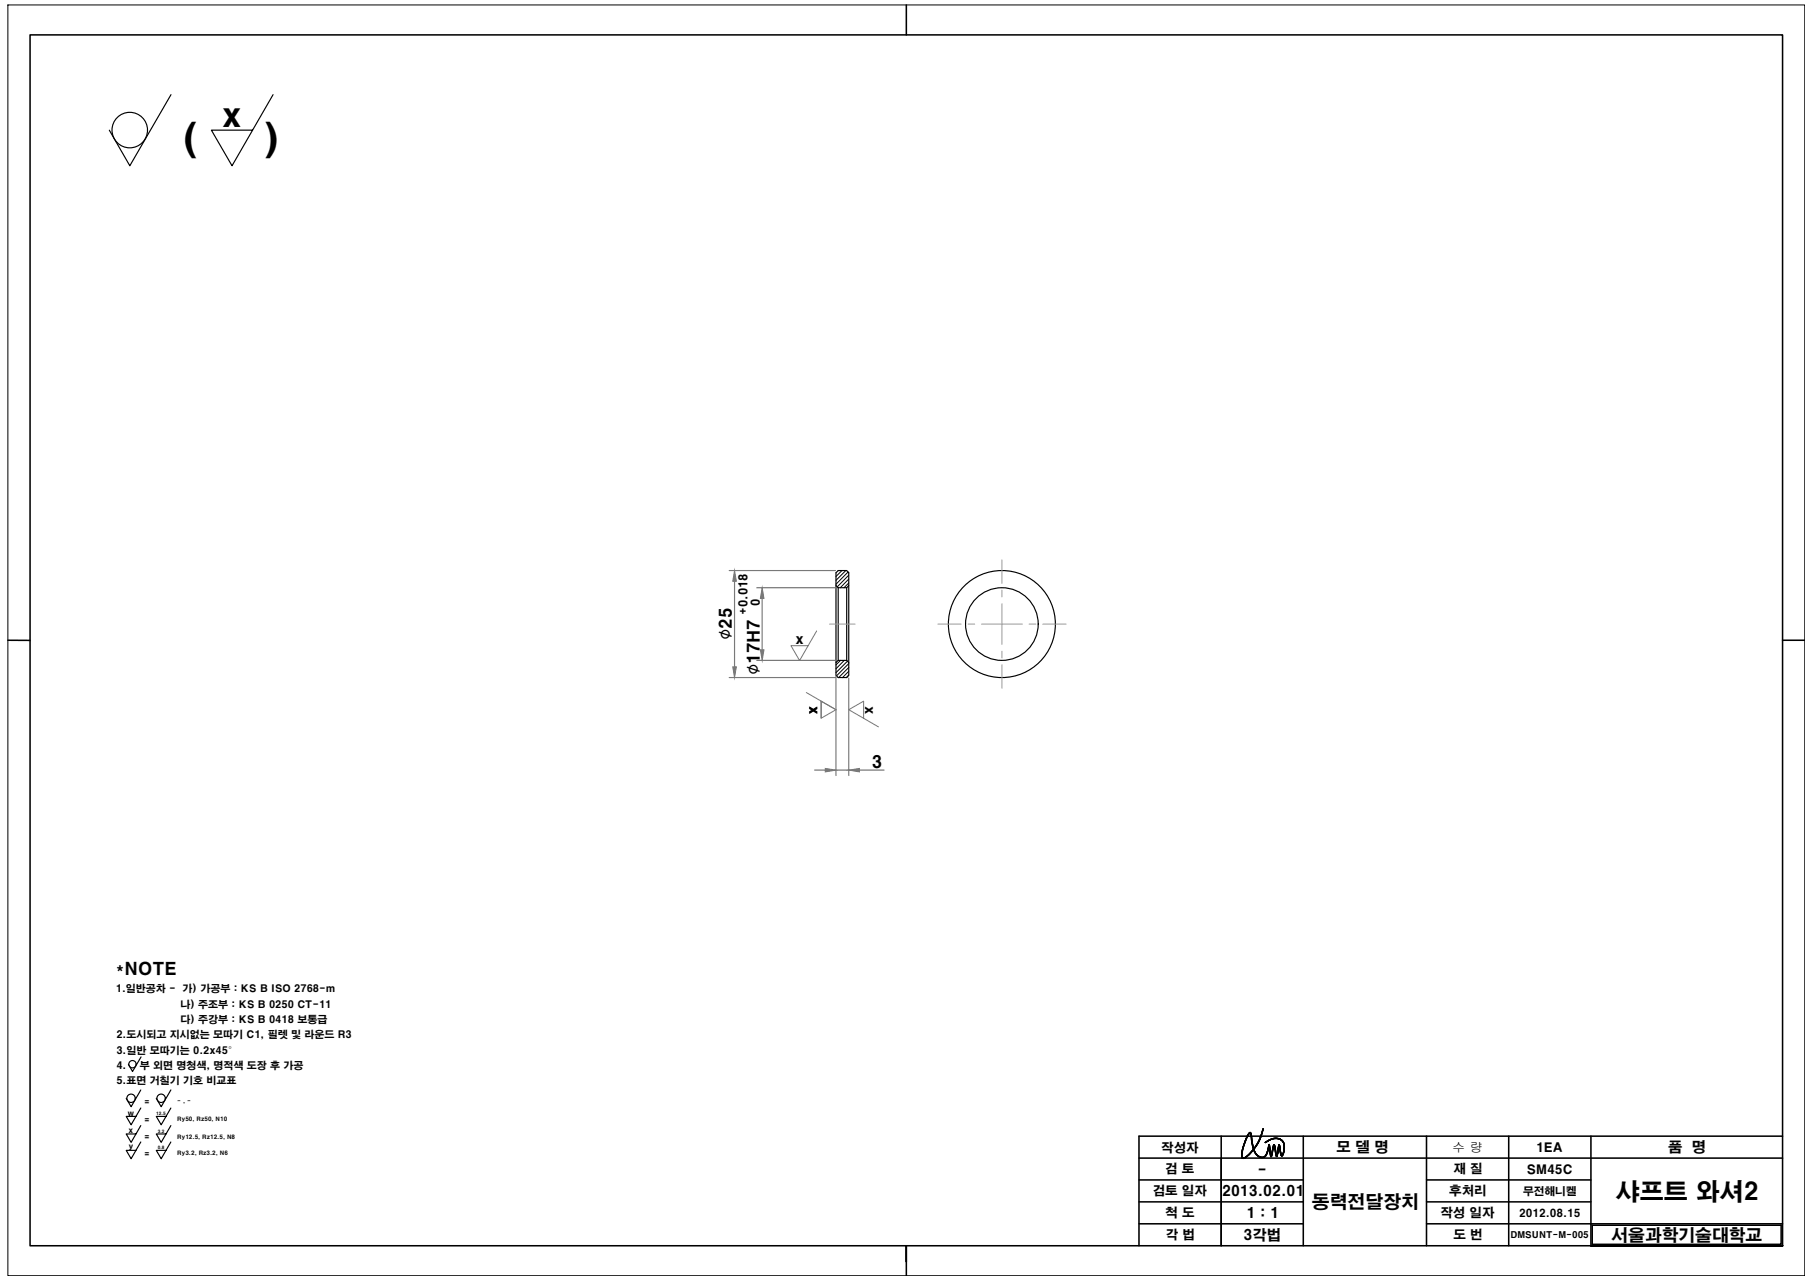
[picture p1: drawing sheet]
<svg xmlns="http://www.w3.org/2000/svg" width="297mm" height="210mm" viewBox="0 0 297 210" stroke-linecap="round" stroke-linejoin="round" font-family="sans-serif">
<!-- layer: tm -->
<g fill="none" stroke="#000" stroke-width=".16">
<path d="M138.1 93.6l-1 .9M138.7 93.6l-1.6 1.6M139.1 93.8l-2 2M139.2 94.3l-1.9 1.9M139.2 95l-1.4 1.4M139.2 95.6l-.8 .8M137.9 108.3l-.8 .7M138.5 108.3l-1.4 1.4M139 108.4l-1.9 1.9M139.2 108.8l-2 2M139.2 109.5l-1.6 1.6M139.2 110.1l-1 1"/>
<path d="M139.2 110.7l-.4 .4"/>
</g>
<g fill="none" stroke="#000" stroke-width=".19">
<path d="M28 15.5l-6.7 11.7-3.4-5.9M44.8 15.5l-6.7 11.7-3.4-5.9h6.7M137.1 96l.4 .4h1.4M137.1 93.9l.4-.3h1.4l.3 .3v16.9l-.3 .3h-1.4l-.4-.3zM137.5 96.4v11.9l-.4 .4M139.2 96l-.3 .4v11.9M137.5 108.3h1.4M138.9 108.3l.3 .4M23.1 178.7l-1.6 2.8-.8-1.4M23.1 173.3l-1.4 2.4-.6-1.2M28 178.7l-1.6 2.8-.8-1.4M23.1 181.7l-1.6 2.8-.8-1.4h1.6"/>
<path d="M23.1 184.6l-1.6 2.7-.8-1.3h1.6M23.1 187.3l-1.6 2.7-.8-1.4h1.6M28 181.7l-1.6 2.8-.8-1.4h1.6M28 184.6l-1.6 2.7-.8-1.3h1.6M28 187.3l-1.6 2.7-.8-1.4h1.6M204.9 185.9h.2l.5 2.6-.8 .8-.7 .6a.25 .25 0 0 1-.3 0 .25 .25 0 0 1-.1-.3 9.1 9.1 0 0 1 1.2-3.7zM205 185.8l.1 .1 .5 2.6-.8 .8-.7 .6a.28 .28 0 0 1-.3 0 .28 .28 0 0 1-.1-.3 8.7 8.7 0 0 1 1.2-3.7zM205.6 188.4l-.4-2.4-.2-.3a2.59 2.59 0 0 0-.8 1.6l-.6 2 .2 .6h.3l.5-.3 1-1.1M207.5 187.4a2.08 2.08 0 0 1 2.9-.2 2.28 2.28 0 0 1-.2 2.4l-.1-.3-.3-1.6-.4 1.9-.4-1.9-.5 2-.3-2-.1 .2a2.4 2.4 0 0 1-.8 1.8 1.4 1.4 0 0 1-1.7-1.2l-.4-2.6-.2-.2a7.5 7.5 0 0 0-1.3 4.1l.2 .2 .1-.1a7.3 7.3 0 0 0 3.2-4.8l-.7 2.1-.9 1.3a1.41 1.41 0 0 0 1.8 1.2 3.9 3.9 0 0 0 .7-2l.4 1.9 .5-1.9a2.59 2.59 0 0 1 .3 1.6l.1 .3 .4-1.9 .3 1.5 .1 .3a2.22 2.22 0 0 0 0-2.5 2.15 2.15 0 0 0-2.7 .4M207.5 187.3a2.17 2.17 0 0 1 2.8-.3 2.15 2.15 0 0 1-.1 2.6l-.4-1.8-.4 1.8a1.57 1.57 0 0 1-.3-1.3l-.1-.6-.4 1.9-.2 .1-.2-2-.1 .2a2.62 2.62 0 0 1-.8 1.9 1.46 1.46 0 0 1-1.7-1.3l-1.3 1.3-.4 .2-.2-.1a6.9 6.9 0 0 1 1.2-4.1l.1-.1 .2 .1 .4 2.6 .9-1.3 .6-2-.7 2-.8 1.3M207.5 187.4a2.29 2.29 0 0 1 2.7-.4 2.24 2.24 0 0 1 0 2.6 2.52 2.52 0 0 1-.3-1.7l-.1-.2-.4 1.9M207.5 187.3a2.31 2.31 0 0 1 2.6-.4 1.96 1.96 0 0 1 .4 2.4l-.2 .3-.2-.1-.3-1.7-.4 1.8"/>
<path d="M209.8 187.8l-.3 1.8-.1 .1-.1-.1-.3-1.8-.5 1.9-.2-.4-.1-1.5a2.15 2.15 0 0 1-1 2 1.56 1.56 0 0 1-1.6-1.2"/>
<circle cx="21.3" cy="21.3" r="2.91"/>
<circle cx="164.3" cy="102.3" r="8.8"/>
<circle cx="164.3" cy="102.3" r="6"/>
<circle cx="21.7" cy="174.5" r=".6"/>
<circle cx="21.5" cy="180.1" r=".69"/>
<circle cx="26.4" cy="180.1" r=".69"/>
</g>
<path d="M119.6 93.6h17.4M120.5 95.3v14.1M124.1 96.4h12.9M125 98.1v8.5M119.6 111.1h17.4M124.1 108.3h12.9M137.1 110.9v16.3M139.2 111.2v16M133.6 126.3h1.8M137.1 126.3h2.1M141 126.3h4" fill="none" stroke="#767676" stroke-width=".19"/>
<g fill="#767676" stroke="#767676" stroke-width=".16">
<path d="M125 96.4l.3 1.7h-.6z"/>
<path d="M124.7 106.6h.6l-.3 1.7z"/>
<path d="M120.5 93.6l.3 1.7h-.6z"/>
<path d="M120.2 109.4h.6l-.3 1.7z"/>
<path d="M135.4 126l1.7 .3-1.7 .3z"/>
<path d="M139.2 126.3l1.8-.3v.6z"/>
</g>
<!-- layer: 0 -->
<g fill="none" stroke="#000" stroke-width=".25">
<path d="M4.9 5.7h287.5v198.6h-287.5zM148.7 .8v4.9M1.3 105h3.6M292.4 105h3.6M186.8 197.1h27M186.8 193.5h27M186.8 189.9h105.6M200.3 186.3v18M213.8 186.3v18M234 197.1h26.9M234 193.5h26.9M234 186.3v18"/>
<path d="M247.5 186.3v18M260.9 186.3v18h31.5M292.4 186.3h-105.6v18M148.7 206.9v-2.6v4.9M186.8 200.7h27M234 200.7h58.4M261.2 200.9h30.9v3.2h-30.9z"/>
</g>
<path d="M164.3 91.8v3.9M164.3 96.8v1.1M164.3 99v6.7M136.1 102.3h4.2M153.8 102.3h3.8M158.8 102.3h1.1M161 102.3h6.7M164.3 106.8v1.1M164.3 109v3.9M168.8 102.3h1.1M171 102.3h3.9" fill="none" stroke="#989898" stroke-width=".16"/>
<path d="M132.2 113.6l4.9 2.8-2.4 1.4v-2.8M133.9 103.5l-2.8 4.8-1.4-2.4h2.8M137.1 116.4l-2.4-1.4v2.8M141.6 117.8v-2.8l-2.4 1.4 4.9 2.8" fill="none" stroke="#767676" stroke-width=".16"/>
<path d="M1.3 .8h294.7v208.4h-294.7z" fill="none" stroke="#000" stroke-width=".16"/>
<g font-size="6.4">
<text x="29.7" y="25.4">(</text>
<text x="43.3" y="25.4">)</text>
</g>
<text font-size="5.3" x="36.4" y="20.8">x</text>
<text font-size="3.9" x="265" y="196.7">샤프트 와셔2</text>
<g font-size="3.3">
<text x="120" y="105" transform="rotate(-90 120 105)">∅</text>
<text x="124.6" y="110.8" transform="rotate(-90 124.6 110.8)">∅</text>
</g>
<text font-size="2.9" x="215.2" y="198.1">동력전달장치</text>
<text font-size="2.8" x="18.9" y="159.9">*NOTE</text>
<g font-size="2.7">
<text x="120" y="103.1" transform="rotate(-90 120 103.1)">25</text>
<text x="124.6" y="108.9" transform="rotate(-90 124.6 108.9)">17H7</text>
<text x="143" y="125.9">3</text>
<text x="264.3" y="203.5">서울과학기술대학교</text>
</g>
<g font-size="2.3">
<text x="219.2" y="188.9">모 델 명</text>
<text x="273.6" y="188.9">품 명</text>
<text x="200.4" y="196.2">2013.02.01</text>
<text x="206.2" y="192.6">-</text>
<text x="204" y="203.3">3각법</text>
<text x="204.4" y="199.8">1 : 1</text>
</g>
<g font-size="2.2">
<text x="130.5" y="105.6">x</text>
<text x="132.8" y="115.7" transform="rotate(90 132.8 115.7)">x</text>
<text x="141.9" y="115.7" transform="rotate(90 141.9 115.7)">x</text>
</g>
<g font-size="2.1">
<text x="190.5" y="188.8">작성자</text>
<text x="238.2" y="188.9">수 량</text>
<text x="251.9" y="188.9">1EA</text>
<text x="189.1" y="196">검토 일자</text>
<text x="191.1" y="192.4">검 토</text>
<text x="237.7" y="196">후처리</text>
<text x="238.4" y="192.4">재 질</text>
<text x="250.4" y="192.5">SM45C</text>
<text x="191.2" y="199.6">척 도</text>
<text x="191.2" y="203.2">각 법</text>
<text x="236.3" y="199.6">작성 일자</text>
<text x="238.4" y="203.2">도 번</text>
</g>
<g font-size="1.9">
<text x="122.6" y="100.8" transform="rotate(-90 122.6 100.8)">+0.018</text>
<text x="124.6" y="99.4" transform="rotate(-90 124.6 99.4)">0</text>
</g>
<g font-size="1.8">
<text x="249.8" y="195.9">무전해니켈</text>
<text x="249.2" y="199.6">2012.08.15</text>
</g>
<g font-size="1.6">
<text x="19" y="162.7">1.일반공차 - 가) 가공부 : KS B ISO 2768-m</text>
<text x="29.6" y="165.3">나) 주조부 : KS B 0250 CT-11</text>
<text x="29.6" y="167.8">다) 주강부 : KS B 0418 보통급</text>
<text x="19.1" y="170.3">2.도시되고 지시없는 모따기 C1, 필렛 및 라운드 R3</text>
<text x="19.1" y="172.8">3.일반 모따기는 0.2x45°</text>
<text x="19.1" y="175.3">4.</text>
<text x="19.1" y="177.8">5.표면 거칠기 기호 비교표</text>
<text x="22.9" y="175.3">부 외면 명청색, 명적색 도장 후 가공</text>
</g>
<text font-size="1.5" x="247.7" y="203">DMSUNT-M-005</text>
<g font-size="1.4">
<text x="23.6" y="181.1">=</text>
<text x="23.6" y="184.1">=</text>
<text x="23.6" y="187">=</text>
<text x="23.6" y="189.7">=</text>
</g>
<g font-size="1.2">
<text x="21" y="182.9">w</text>
<text x="21.1" y="185.8">x</text>
<text x="21.1" y="188.4">y</text>
</g>
<g font-size=".9">
<text x="29.1" y="183.9">Ry50, Rz50, N10</text>
<text x="29.1" y="180.9">- , -</text>
<text x="29.1" y="186.7">Ry12.5, Rz12.5, N8</text>
<text x="29.1" y="189.4">Ry3.2, Rz3.2, N6</text>
</g>
<g font-size=".7">
<text x="25.6" y="182.8">12.5</text>
<text x="25.9" y="185.7">3.2</text>
<text x="25.9" y="188.4">0.8</text>
</g>
</svg>
